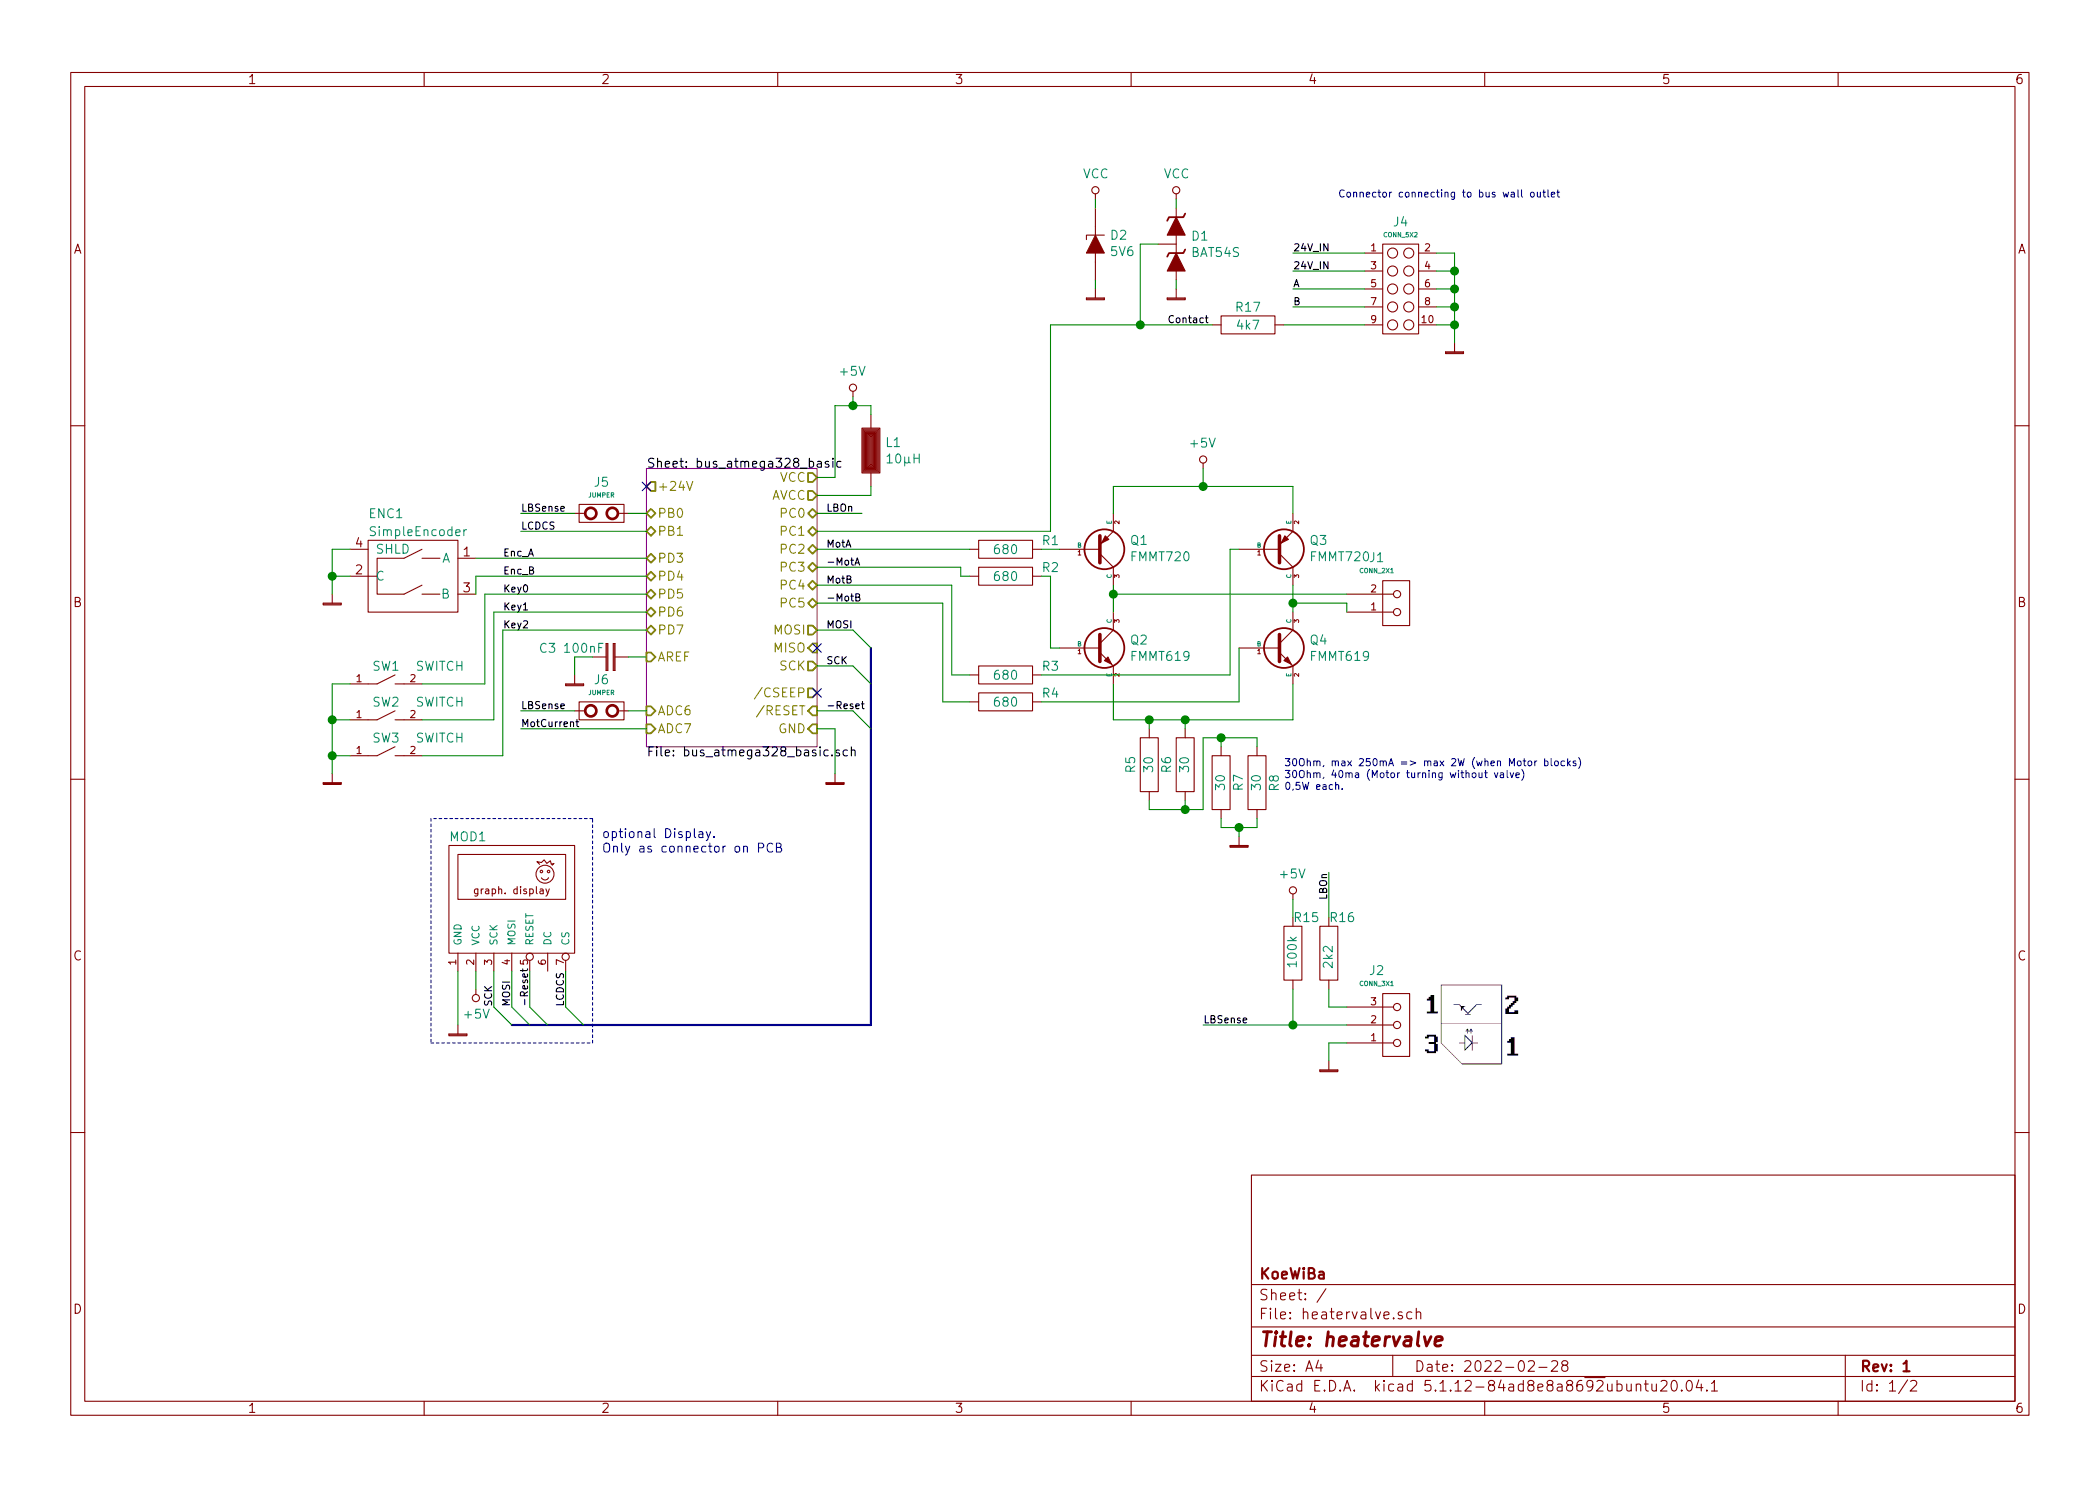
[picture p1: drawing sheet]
EESchema Schematic File Version 4
EELAYER 30 0
EELAYER END
$Descr A4 11693 8268
encoding utf-8
Sheet 1 2
Title "heatervalve"
Date "2022-02-28"
Rev "1"
Comp "KoeWiBa"
Comment1 ""
Comment2 ""
Comment3 ""
Comment4 ""
$EndDescr
Wire Wire Line
	6200 2850 6200 2700
Wire Wire Line
	7200 2700 7200 2850
Wire Wire Line
	6200 3800 6200 4000
Wire Wire Line
	7200 4000 7200 3800
$Comp
L standard:R R1
U 1 1
P 5600 3050
F 0 "R1" H 5850 3100 50  0000 C CNN
F 1 "680" H 5600 3050 50  0000 C CNN
F 2 "Resistor:R_0805" H 5600 3050 60  0001 C CNN
F 3 "" H 5600 3050 60  0000 C CNN
	1    5600 3050
	1    0    0    -1  
$EndComp
$Comp
L standard:R R4
U 1 1
P 5600 3900
F 0 "R4" H 5850 3950 50  0000 C CNN
F 1 "680" H 5600 3900 50  0000 C CNN
F 2 "Resistor:R_0805" H 5600 3900 60  0001 C CNN
F 3 "" H 5600 3900 60  0000 C CNN
	1    5600 3900
	1    0    0    -1  
$EndComp
$Comp
L standard:R R3
U 1 1
P 5600 3750
F 0 "R3" H 5850 3800 50  0000 C CNN
F 1 "680" H 5600 3750 50  0000 C CNN
F 2 "Resistor:R_0805" H 5600 3750 60  0001 C CNN
F 3 "" H 5600 3750 60  0000 C CNN
	1    5600 3750
	1    0    0    -1  
$EndComp
$Comp
L connectors:CONN_2X1 J1
U 1 1
P 7700 3350
F 0 "J1" H 7800 3100 50  0000 C CNN
F 1 "CONN_2X1" H 7800 3150 25  0000 C CNN
F 2 "Connector_Header:HEADER_2x1" H 7700 3350 60  0001 C CNN
F 3 "" H 7700 3350 60  0000 C CNN
	1    7700 3350
	1    0    0    1   
$EndComp
Wire Wire Line
	7200 3250 7200 3350
Wire Wire Line
	6200 3250 6200 3300
Connection ~ 6200 3300
Wire Wire Line
	6200 3300 6200 3400
Wire Wire Line
	7500 3400 7500 3350
Wire Wire Line
	7500 3350 7200 3350
Connection ~ 7200 3350
Wire Wire Line
	7200 3350 7200 3400
$Sheet
S 3600 2600 950  1550
U 61E7F4A8
F0 "bus_atmega328_basic" 50
F1 "bus_atmega328_basic.sch" 50
F2 "AREF" I L 3600 3650 50 
F3 "AVCC" O R 4550 2750 50 
F4 "+24V" O L 3600 2700 50 
F5 "PC1" B R 4550 2950 50 
F6 "PC3" B R 4550 3150 50 
F7 "PC2" B R 4550 3050 50 
F8 "PC0" B R 4550 2850 50 
F9 "GND" I R 4550 4050 50 
F10 "VCC" O R 4550 2650 50 
F11 "PC5" B R 4550 3350 50 
F12 "PC4" B R 4550 3250 50 
F13 "/RESET" I R 4550 3950 50 
F14 "PD4" B L 3600 3200 50 
F15 "PD3" B L 3600 3100 50 
F16 "PD5" B L 3600 3300 50 
F17 "PD7" B L 3600 3500 50 
F18 "PD6" B L 3600 3400 50 
F19 "ADC6" I L 3600 3950 50 
F20 "ADC7" I L 3600 4050 50 
F21 "PB0" B L 3600 2850 50 
F22 "PB1" B L 3600 2950 50 
F23 "/CSEEP" O R 4550 3850 50 
F24 "MOSI" O R 4550 3500 50 
F25 "MISO" I R 4550 3600 50 
F26 "SCK" O R 4550 3700 50 
$EndSheet
$Comp
L encoder:SimpleEncoder ENC1
U 1 1
P 1900 2950
F 0 "ENC1" V 1800 3100 50  0000 L CNN
F 1 "SimpleEncoder" V 1900 3100 50  0000 L CNN
F 2 "Switch_Encoder:EncodeNonameHeatervalve" H 1900 2950 50  0001 C CNN
F 3 "" H 1900 2950 50  0001 C CNN
	1    1900 2950
	0    1    1    0   
$EndComp
Wire Wire Line
	1950 3050 1850 3050
Wire Wire Line
	1850 3050 1850 3200
Wire Wire Line
	1950 3200 1850 3200
Connection ~ 1850 3200
Wire Wire Line
	1850 3200 1850 3300
$Comp
L power:GND #PWR01
U 1 1
P 1850 3300
F 0 "#PWR01" H 1850 3100 50  0001 C CNN
F 1 "GND" H 1850 3190 50  0001 C CNN
F 2 "" H 1850 3300 50  0001 C CNN
F 3 "" H 1850 3300 50  0001 C CNN
	1    1850 3300
	1    0    0    -1  
$EndComp
$Comp
L standard:SWITCH SW1
U 1 1
P 1900 3900
F 0 "SW1" H 2150 4100 50  0000 C CNN
F 1 "SWITCH" H 2450 4100 50  0000 C CNN
F 2 "Switch_Miscelleaneus:PushButton_SPST_THT_5x5mm" H 1900 3900 60  0001 C CNN
F 3 "" H 1900 3900 60  0000 C CNN
	1    1900 3900
	1    0    0    -1  
$EndComp
$Comp
L standard:SWITCH SW2
U 1 1
P 1900 4100
F 0 "SW2" H 2150 4300 50  0000 C CNN
F 1 "SWITCH" H 2450 4300 50  0000 C CNN
F 2 "Switch_Miscelleaneus:PushButton_SPST_THT_5x5mm" H 1900 4100 60  0001 C CNN
F 3 "" H 1900 4100 60  0000 C CNN
	1    1900 4100
	1    0    0    -1  
$EndComp
$Comp
L standard:SWITCH SW3
U 1 1
P 1900 4300
F 0 "SW3" H 2150 4500 50  0000 C CNN
F 1 "SWITCH" H 2450 4500 50  0000 C CNN
F 2 "Switch_Miscelleaneus:PushButton_SPST_THT_5x5mm" H 1900 4300 60  0001 C CNN
F 3 "" H 1900 4300 60  0000 C CNN
	1    1900 4300
	1    0    0    -1  
$EndComp
Wire Wire Line
	1850 3800 1950 3800
Wire Wire Line
	1850 3800 1850 4000
Wire Wire Line
	1850 4000 1950 4000
Connection ~ 1850 4000
Wire Wire Line
	1850 4000 1850 4200
Wire Wire Line
	1850 4200 1950 4200
Connection ~ 1850 4200
Wire Wire Line
	1850 4200 1850 4300
$Comp
L power:GND #PWR02
U 1 1
P 1850 4300
F 0 "#PWR02" H 1850 4100 50  0001 C CNN
F 1 "GND" H 1850 4190 50  0001 C CNN
F 2 "" H 1850 4300 50  0001 C CNN
F 3 "" H 1850 4300 50  0001 C CNN
	1    1850 4300
	1    0    0    -1  
$EndComp
$Comp
L display:Graphic-OLED-Display_4wireSPI MOD1
U 1 1
P 2850 5400
F 0 "MOD1" H 2500 6150 50  0000 L CNN
F 1 "Graphic-OLED-Display_4wireSPI" H 2200 5750 50  0001 L CNN
F 2 "Connector_Header:HEADER_7x1" H 2845 5400 60  0001 C CNN
F 3 "" H 2845 5400 60  0001 C CNN
	1    2850 5400
	1    0    0    -1  
$EndComp
Text Notes 3350 4750 0    50   ~ 0
optional Display.\nOnly as connector on PCB
Wire Wire Line
	2650 3300 2650 3200
Wire Wire Line
	2700 3300 2700 3800
Wire Wire Line
	2700 3800 2350 3800
Wire Wire Line
	2350 4000 2750 4000
Wire Wire Line
	2750 4000 2750 3400
Wire Wire Line
	2350 4200 2800 4200
Wire Wire Line
	2800 4200 2800 3500
Text Label 2800 3100 0    40   ~ 0
Enc_A
Text Label 2800 3200 0    40   ~ 0
Enc_B
Text Label 2800 3300 0    40   ~ 0
Key0
Text Label 2800 3400 0    40   ~ 0
Key1
Text Label 2800 3500 0    40   ~ 0
Key2
Text Label 4600 3050 0    40   ~ 0
MotA
Text Label 4600 3150 0    40   ~ 0
-MotA
Text Label 4600 3250 0    40   ~ 0
MotB
Text Label 4600 3350 0    40   ~ 0
-MotB
$Comp
L standard:R R2
U 1 1
P 5600 3200
F 0 "R2" H 5850 3250 50  0000 C CNN
F 1 "680" H 5600 3200 50  0000 C CNN
F 2 "Resistor:R_0805" H 5600 3200 60  0001 C CNN
F 3 "" H 5600 3200 60  0000 C CNN
	1    5600 3200
	1    0    0    -1  
$EndComp
Wire Wire Line
	6900 3600 6900 3900
Wire Wire Line
	6900 3900 5800 3900
Wire Wire Line
	5800 3750 6850 3750
Wire Wire Line
	6850 3750 6850 3050
Wire Wire Line
	5900 3050 5800 3050
Wire Wire Line
	5800 3200 5850 3200
Wire Wire Line
	5850 3200 5850 3600
Wire Wire Line
	5850 3600 5900 3600
Wire Wire Line
	5400 3050 4550 3050
Wire Wire Line
	5400 3200 5350 3200
Wire Wire Line
	5350 3200 5350 3150
Wire Wire Line
	5350 3150 4550 3150
Wire Wire Line
	5400 3750 5300 3750
Wire Wire Line
	5300 3750 5300 3250
Wire Wire Line
	5300 3250 4550 3250
Wire Wire Line
	5400 3900 5250 3900
Wire Wire Line
	5250 3900 5250 3350
Wire Wire Line
	5250 3350 4550 3350
$Comp
L power:GND #PWR06
U 1 1
P 4650 4300
F 0 "#PWR06" H 4650 4100 50  0001 C CNN
F 1 "GND" H 4650 4190 50  0001 C CNN
F 2 "" H 4650 4300 50  0001 C CNN
F 3 "" H 4650 4300 50  0001 C CNN
	1    4650 4300
	1    0    0    -1  
$EndComp
Wire Wire Line
	4550 4050 4650 4050
Wire Wire Line
	4650 4050 4650 4300
$Comp
L power:+5V #PWR05
U 1 1
P 4750 2200
F 0 "#PWR05" H 4750 2400 50  0001 C CNN
F 1 "+5V" H 4746 2343 50  0000 C CNN
F 2 "" H 4750 2200 50  0001 C CNN
F 3 "" H 4750 2200 50  0001 C CNN
	1    4750 2200
	1    0    0    -1  
$EndComp
Wire Wire Line
	2550 5400 2550 5700
$Comp
L power:GND #PWR03
U 1 1
P 2550 5700
F 0 "#PWR03" H 2550 5500 50  0001 C CNN
F 1 "GND" H 2550 5590 50  0001 C CNN
F 2 "" H 2550 5700 50  0001 C CNN
F 3 "" H 2550 5700 50  0001 C CNN
	1    2550 5700
	1    0    0    -1  
$EndComp
$Comp
L power:+5V #PWR04
U 1 1
P 2650 5500
F 0 "#PWR04" H 2650 5700 50  0001 C CNN
F 1 "+5V" H 2647 5643 50  0000 C CNN
F 2 "" H 2650 5500 50  0001 C CNN
F 3 "" H 2650 5500 50  0001 C CNN
	1    2650 5500
	-1   0    0    1   
$EndComp
Wire Wire Line
	2650 5400 2650 5500
Entry Wire Line
	2750 5600 2850 5700
Entry Wire Line
	2850 5600 2950 5700
Entry Wire Line
	3150 5600 3250 5700
Text Label 2750 5600 1    40   ~ 0
SCK
Text Label 2850 5600 1    40   ~ 0
MOSI
Text Label 4600 3500 0    40   ~ 0
MOSI
Entry Wire Line
	4750 3500 4850 3600
Entry Wire Line
	4750 3700 4850 3800
Wire Wire Line
	4550 3500 4750 3500
Wire Wire Line
	4550 3700 4750 3700
Text Label 4600 3700 0    40   ~ 0
SCK
NoConn ~ 4550 3850
Text Label 4600 3950 0    40   ~ 0
-Reset
Text Label 2950 5600 1    40   ~ 0
-Reset
Entry Wire Line
	2950 5600 3050 5700
Entry Wire Line
	4750 3950 4850 4050
Wire Wire Line
	4750 3950 4550 3950
Text Label 3150 5600 1    40   ~ 0
LCDCS
Wire Wire Line
	2750 5400 2750 5600
Wire Wire Line
	2850 5400 2850 5600
Wire Wire Line
	2950 5400 2950 5600
Wire Wire Line
	3150 5400 3150 5600
Wire Notes Line
	2400 4550 2400 5800
Wire Notes Line
	2400 5800 3300 5800
Wire Notes Line
	3300 5800 3300 4550
Wire Notes Line
	3300 4550 2400 4550
$Comp
L power:+5V #PWR07
U 1 1
P 6700 2600
F 0 "#PWR07" H 6700 2800 50  0001 C CNN
F 1 "+5V" H 6696 2743 50  0000 C CNN
F 2 "" H 6700 2600 50  0001 C CNN
F 3 "" H 6700 2600 50  0001 C CNN
	1    6700 2600
	1    0    0    -1  
$EndComp
$Comp
L power:GND #PWR08
U 1 1
P 6900 4650
F 0 "#PWR08" H 6900 4450 50  0001 C CNN
F 1 "GND" H 6900 4540 50  0001 C CNN
F 2 "" H 6900 4650 50  0001 C CNN
F 3 "" H 6900 4650 50  0001 C CNN
	1    6900 4650
	1    0    0    -1  
$EndComp
Text Label 2900 2950 0    40   ~ 0
LCDCS
NoConn ~ 4550 3600
NoConn ~ 3600 2700
$Comp
L standard:R R6
U 1 1
P 6600 4250
F 0 "R6" H 6600 4150 50  0000 C CNN
F 1 "30" H 6600 4250 50  0000 C CNN
F 2 "Resistor:R_1206" H 6600 4250 60  0001 C CNN
F 3 "" H 6600 4250 60  0000 C CNN
	1    6600 4250
	0    1    1    0   
$EndComp
$Comp
L standard:R R5
U 1 1
P 6400 4250
F 0 "R5" H 6400 4150 50  0000 C CNN
F 1 "30" H 6400 4250 50  0000 C CNN
F 2 "Resistor:R_1206" H 6400 4250 60  0001 C CNN
F 3 "" H 6400 4250 60  0000 C CNN
	1    6400 4250
	0    1    1    0   
$EndComp
Wire Wire Line
	6200 2700 6700 2700
Wire Wire Line
	6200 3300 7500 3300
Wire Wire Line
	6900 3050 6850 3050
$Comp
L connectors:CONN_3X1 J2
U 1 1
P 7700 5700
F 0 "J2" H 7800 5400 50  0000 C CNN
F 1 "CONN_3X1" H 7800 5450 25  0000 C CNN
F 2 "Connector_Header:HEADER_3x1" H 7700 5700 60  0001 C CNN
F 3 "" H 7700 5700 60  0000 C CNN
	1    7700 5700
	1    0    0    1   
$EndComp
Wire Wire Line
	7500 5800 7400 5800
Wire Wire Line
	7400 5800 7400 5900
$Comp
L power:GND #PWR010
U 1 1
P 7400 5900
F 0 "#PWR010" H 7400 5700 50  0001 C CNN
F 1 "GND" H 7400 5790 50  0001 C CNN
F 2 "" H 7400 5900 40  0001 C CNN
F 3 "" H 7400 5900 40  0001 C CNN
	1    7400 5900
	1    0    0    -1  
$EndComp
$Comp
L standard:R R16
U 1 1
P 7400 5300
F 0 "R16" V 7200 5300 50  0000 L CNN
F 1 "2k2" H 7350 5300 50  0000 L CNN
F 2 "Resistor:R_0805" H 7400 5300 60  0001 C CNN
F 3 "" H 7400 5300 60  0000 C CNN
	1    7400 5300
	0    1    1    0   
$EndComp
$Comp
L standard:R R15
U 1 1
P 7200 5300
F 0 "R15" V 7000 5300 50  0000 L CNN
F 1 "100k" H 7100 5300 50  0000 L CNN
F 2 "Resistor:R_0805" H 7200 5300 60  0001 C CNN
F 3 "" H 7200 5300 60  0000 C CNN
	1    7200 5300
	0    1    1    0   
$EndComp
Wire Wire Line
	7400 5100 7400 4850
Wire Wire Line
	7500 5700 7200 5700
Wire Wire Line
	7200 5700 7200 5500
Wire Wire Line
	7200 5700 6700 5700
Connection ~ 7200 5700
Text Label 6700 5700 0    40   ~ 0
LBSense
Text Label 7400 4850 3    40   ~ 0
LBOn
Wire Wire Line
	7500 5600 7400 5600
Wire Wire Line
	7400 5600 7400 5500
$Comp
L power:+5V #PWR09
U 1 1
P 7200 5000
F 0 "#PWR09" H 7200 5200 50  0001 C CNN
F 1 "+5V" H 7196 5143 50  0000 C CNN
F 2 "" H 7200 5000 40  0001 C CNN
F 3 "" H 7200 5000 40  0001 C CNN
	1    7200 5000
	1    0    0    -1  
$EndComp
Wire Wire Line
	7200 5000 7200 5100
Wire Wire Line
	4550 2850 4800 2850
Text Label 4600 2850 0    40   ~ 0
LBOn
Text Label 2900 2850 0    40   ~ 0
LBSense
$Comp
L connectors:CONN_5X2 J4
U 1 1
P 7800 1600
F 0 "J4" H 7800 1975 50  0000 C CNN
F 1 "CONN_5X2" H 7800 1903 25  0000 C CNN
F 2 "Connector_Header:HEADER_5x2" H 7800 1600 60  0001 C CNN
F 3 "" H 7800 1600 60  0000 C CNN
	1    7800 1600
	1    0    0    -1  
$EndComp
Text Label 7200 1600 0    40   ~ 0
A
Text Label 7200 1700 0    40   ~ 0
B
Text Label 7200 1400 0    40   ~ 0
24V_IN
Text Label 7200 1500 0    40   ~ 0
24V_IN
Text Label 6500 1800 0    40   ~ 0
Contact
Wire Wire Line
	7600 1400 7200 1400
Wire Wire Line
	7200 1500 7600 1500
Wire Wire Line
	7200 1700 7600 1700
Wire Wire Line
	7200 1600 7600 1600
Wire Wire Line
	8000 1400 8100 1400
Wire Wire Line
	8100 1400 8100 1500
Wire Wire Line
	8000 1800 8100 1800
Connection ~ 8100 1800
Wire Wire Line
	8100 1800 8100 1900
Wire Wire Line
	8000 1700 8100 1700
Connection ~ 8100 1700
Wire Wire Line
	8100 1700 8100 1800
Wire Wire Line
	8000 1600 8100 1600
Connection ~ 8100 1600
Wire Wire Line
	8100 1600 8100 1700
Wire Wire Line
	8000 1500 8100 1500
Connection ~ 8100 1500
Wire Wire Line
	8100 1500 8100 1600
$Comp
L power:GND #PWR0101
U 1 1
P 8100 1900
F 0 "#PWR0101" H 8100 1700 50  0001 C CNN
F 1 "GND" H 8100 1790 50  0001 C CNN
F 2 "" H 8100 1900 40  0001 C CNN
F 3 "" H 8100 1900 40  0001 C CNN
	1    8100 1900
	1    0    0    -1  
$EndComp
$Comp
L standard:R R17
U 1 1
P 6950 1800
F 0 "R17" H 6950 1900 50  0000 C CNN
F 1 "4k7" H 6950 1800 50  0000 C CNN
F 2 "Resistor:R_0805" H 6950 1800 60  0001 C CNN
F 3 "" H 6950 1800 60  0000 C CNN
	1    6950 1800
	1    0    0    -1  
$EndComp
$Comp
L diodes:BAT54S D1
U 1 1
P 6550 1350
F 0 "D1" H 6630 1396 50  0000 L CNN
F 1 "BAT54S" H 6630 1305 50  0000 L CNN
F 2 "Diode_SMD:D_SOD323" H 6550 1350 60  0001 C CNN
F 3 "" H 6550 1350 60  0000 C CNN
	1    6550 1350
	1    0    0    -1  
$EndComp
$Comp
L power:GND #PWR0102
U 1 1
P 6550 1600
F 0 "#PWR0102" H 6550 1400 50  0001 C CNN
F 1 "GND" H 6550 1490 50  0001 C CNN
F 2 "" H 6550 1600 40  0001 C CNN
F 3 "" H 6550 1600 40  0001 C CNN
	1    6550 1600
	1    0    0    -1  
$EndComp
Wire Wire Line
	6450 1350 6350 1350
Wire Wire Line
	6350 1350 6350 1800
Wire Wire Line
	6350 1800 6750 1800
Wire Wire Line
	6550 1550 6550 1600
Wire Wire Line
	6550 1150 6550 1100
$Comp
L power:VCC #PWR0103
U 1 1
P 6550 1100
F 0 "#PWR0103" H 6550 1275 50  0001 C CNN
F 1 "VCC" H 6553 1243 50  0000 C CNN
F 2 "" H 6550 1100 40  0001 C CNN
F 3 "" H 6550 1100 40  0001 C CNN
	1    6550 1100
	1    0    0    -1  
$EndComp
Text Notes 7450 1100 0    40   ~ 0
Connector connecting to bus wall outlet
Wire Wire Line
	7150 1800 7600 1800
Wire Wire Line
	4550 2650 4650 2650
$Comp
L standard:L L1
U 1 1
P 4850 2500
F 0 "L1" V 4804 2578 50  0000 L CNN
F 1 "10µH" V 4895 2578 50  0000 L CNN
F 2 "Inductor:L_0805" H 4850 2500 60  0001 C CNN
F 3 "" H 4850 2500 60  0000 C CNN
	1    4850 2500
	0    1    1    0   
$EndComp
Wire Wire Line
	4850 2750 4850 2700
Wire Wire Line
	4550 2750 4850 2750
Wire Wire Line
	4850 2300 4850 2250
Wire Wire Line
	4850 2250 4750 2250
Wire Wire Line
	4650 2250 4650 2650
Wire Wire Line
	4750 2200 4750 2250
Connection ~ 4750 2250
Wire Wire Line
	4750 2250 4650 2250
$Comp
L standard:C C3
U 1 1
P 3400 3650
F 0 "C3" H 3050 3700 50  0000 C CNN
F 1 "100nF" H 3250 3700 50  0000 C CNN
F 2 "Capacitors_SMD:C_0805" H 3400 3650 60  0001 C CNN
F 3 "" H 3400 3650 60  0000 C CNN
	1    3400 3650
	1    0    0    -1  
$EndComp
$Comp
L power:GND #PWR0104
U 1 1
P 3200 3750
F 0 "#PWR0104" H 3200 3550 50  0001 C CNN
F 1 "GND" H 3200 3640 50  0001 C CNN
F 2 "" H 3200 3750 40  0001 C CNN
F 3 "" H 3200 3750 40  0001 C CNN
	1    3200 3750
	1    0    0    -1  
$EndComp
Wire Wire Line
	3600 3650 3500 3650
Wire Wire Line
	3300 3650 3200 3650
Wire Wire Line
	3200 3650 3200 3750
Text Label 2900 3950 0    40   ~ 0
LBSense
Text Label 2900 4050 0    40   ~ 0
MotCurrent
Wire Wire Line
	4550 2950 5850 2950
Wire Wire Line
	5850 2950 5850 1800
Wire Wire Line
	5850 1800 6350 1800
Connection ~ 6350 1800
$Comp
L connectors:JUMPER J5
U 1 1
P 3350 2850
F 0 "J5" H 3350 3025 50  0000 C CNN
F 1 "JUMPER" H 3350 2953 25  0000 C CNN
F 2 "Resistor:R_0805" H 3350 2850 60  0001 C CNN
F 3 "" H 3350 2850 60  0000 C CNN
	1    3350 2850
	1    0    0    -1  
$EndComp
$Comp
L connectors:JUMPER J6
U 1 1
P 3350 3950
F 0 "J6" H 3350 4125 50  0000 C CNN
F 1 "JUMPER" H 3350 4053 25  0000 C CNN
F 2 "Resistor:R_0805" H 3350 3950 60  0001 C CNN
F 3 "" H 3350 3950 60  0000 C CNN
	1    3350 3950
	1    0    0    -1  
$EndComp
Wire Wire Line
	3200 3950 2900 3950
Wire Wire Line
	2900 4050 3600 4050
Wire Wire Line
	3500 3950 3600 3950
Wire Wire Line
	2800 3500 3600 3500
Wire Wire Line
	2750 3400 3600 3400
Wire Wire Line
	2700 3300 3600 3300
Wire Wire Line
	2650 3200 3600 3200
Wire Wire Line
	2650 3100 3600 3100
Wire Wire Line
	2900 2850 3200 2850
Wire Wire Line
	3500 2850 3600 2850
Wire Wire Line
	2900 2950 3600 2950
Wire Wire Line
	6700 2600 6700 2700
Connection ~ 6700 2700
Wire Wire Line
	6700 2700 7200 2700
$Comp
L standard:R R7
U 1 1
P 6800 4350
F 0 "R7" H 6800 4450 50  0000 C CNN
F 1 "30" H 6800 4350 50  0000 C CNN
F 2 "Resistor:R_1206" H 6800 4350 60  0001 C CNN
F 3 "" H 6800 4350 60  0000 C CNN
	1    6800 4350
	0    1    1    0   
$EndComp
$Comp
L standard:R R8
U 1 1
P 7000 4350
F 0 "R8" H 6950 4450 50  0000 L CNN
F 1 "30" H 7000 4350 50  0000 C CNN
F 2 "Resistor:R_1206" H 7000 4350 60  0001 C CNN
F 3 "" H 7000 4350 60  0000 C CNN
	1    7000 4350
	0    1    1    0   
$EndComp
Wire Wire Line
	6200 4000 6400 4000
Wire Wire Line
	6400 4000 6400 4050
Connection ~ 6400 4000
Wire Wire Line
	6400 4000 6600 4000
Wire Wire Line
	6600 4050 6600 4000
Connection ~ 6600 4000
Wire Wire Line
	6400 4500 6400 4450
Wire Wire Line
	6600 4450 6600 4500
Wire Wire Line
	6600 4500 6400 4500
Text Notes 7150 4400 0    40   ~ 0
30Ohm, max 250mA => max 2W (when Motor blocks)\n30Ohm, 40ma (Motor turning without valve)\n0,5W each.\n
Wire Wire Line
	6600 4000 7200 4000
Wire Wire Line
	6800 4150 6800 4100
Wire Wire Line
	6800 4100 7000 4100
Wire Wire Line
	7000 4100 7000 4150
Wire Wire Line
	6800 4100 6700 4100
Wire Wire Line
	6700 4100 6700 4500
Wire Wire Line
	6700 4500 6600 4500
Connection ~ 6800 4100
Connection ~ 6600 4500
Wire Wire Line
	6800 4550 6800 4600
Wire Wire Line
	6800 4600 6900 4600
Wire Wire Line
	7000 4600 7000 4550
Wire Wire Line
	6900 4650 6900 4600
Connection ~ 6900 4600
Wire Wire Line
	6900 4600 7000 4600
$Comp
L standard:ZD D2
U 1 1
P 6100 1350
F 0 "D2" V 6146 1272 50  0000 R CNN
F 1 "5V6" V 6055 1272 50  0000 R CNN
F 2 "Diode_SMD:D_MINIMELF" H 6100 1350 60  0001 C CNN
F 3 "" H 6100 1350 60  0000 C CNN
	1    6100 1350
	0    -1   -1   0   
$EndComp
$Comp
L power:VCC #PWR011
U 1 1
P 6100 1100
F 0 "#PWR011" H 6100 1275 50  0001 C CNN
F 1 "VCC" H 6103 1243 50  0000 C CNN
F 2 "" H 6100 1100 40  0001 C CNN
F 3 "" H 6100 1100 40  0001 C CNN
	1    6100 1100
	1    0    0    -1  
$EndComp
$Comp
L power:GND #PWR012
U 1 1
P 6100 1600
F 0 "#PWR012" H 6100 1400 50  0001 C CNN
F 1 "GND" H 6100 1490 50  0001 C CNN
F 2 "" H 6100 1600 40  0001 C CNN
F 3 "" H 6100 1600 40  0001 C CNN
	1    6100 1600
	1    0    0    -1  
$EndComp
Wire Wire Line
	6100 1100 6100 1150
Wire Wire Line
	6100 1550 6100 1600
$Comp
L transistors:FMMT720 Q1
U 1 1
P 6100 3050
F 0 "Q1" H 6290 3004 50  0000 L CNN
F 1 "FMMT720" H 6290 3095 50  0000 L CNN
F 2 "Housings_SOT:SOT23_21-3" H 6291 3141 29  0001 L CNN
F 3 "" H 6100 3050 60  0000 C CNN
	1    6100 3050
	1    0    0    1   
$EndComp
$Comp
L transistors:FMMT720 Q3
U 1 1
P 7100 3050
F 0 "Q3" H 7290 3004 50  0000 L CNN
F 1 "FMMT720" H 7290 3095 50  0000 L CNN
F 2 "Housings_SOT:SOT23_21-3" H 7291 3141 29  0001 L CNN
F 3 "" H 7100 3050 60  0001 C CNN
	1    7100 3050
	1    0    0    1   
$EndComp
Wire Bus Line
	4850 3600 4850 5700
Wire Bus Line
	2850 5700 4850 5700
$Comp
L transistors:FMMT619 Q2
U 1 1
P 6100 3600
F 0 "Q2" H 6290 3646 50  0000 L CNN
F 1 "FMMT619" H 6290 3555 50  0000 L CNN
F 2 "Housings_SOT:SOT23_21-3" H 6000 3702 29  0001 C CNN
F 3 "" H 6100 3600 60  0000 C CNN
	1    6100 3600
	1    0    0    -1  
$EndComp
$Comp
L transistors:FMMT619 Q4
U 1 1
P 7100 3600
F 0 "Q4" H 7290 3646 50  0000 L CNN
F 1 "FMMT619" H 7290 3555 50  0000 L CNN
F 2 "Housings_SOT:SOT23_21-3" H 7000 3702 29  0001 C CNN
F 3 "" H 7100 3600 60  0000 C CNN
	1    7100 3600
	1    0    0    -1  
$EndComp
$EndSCHEMATC
